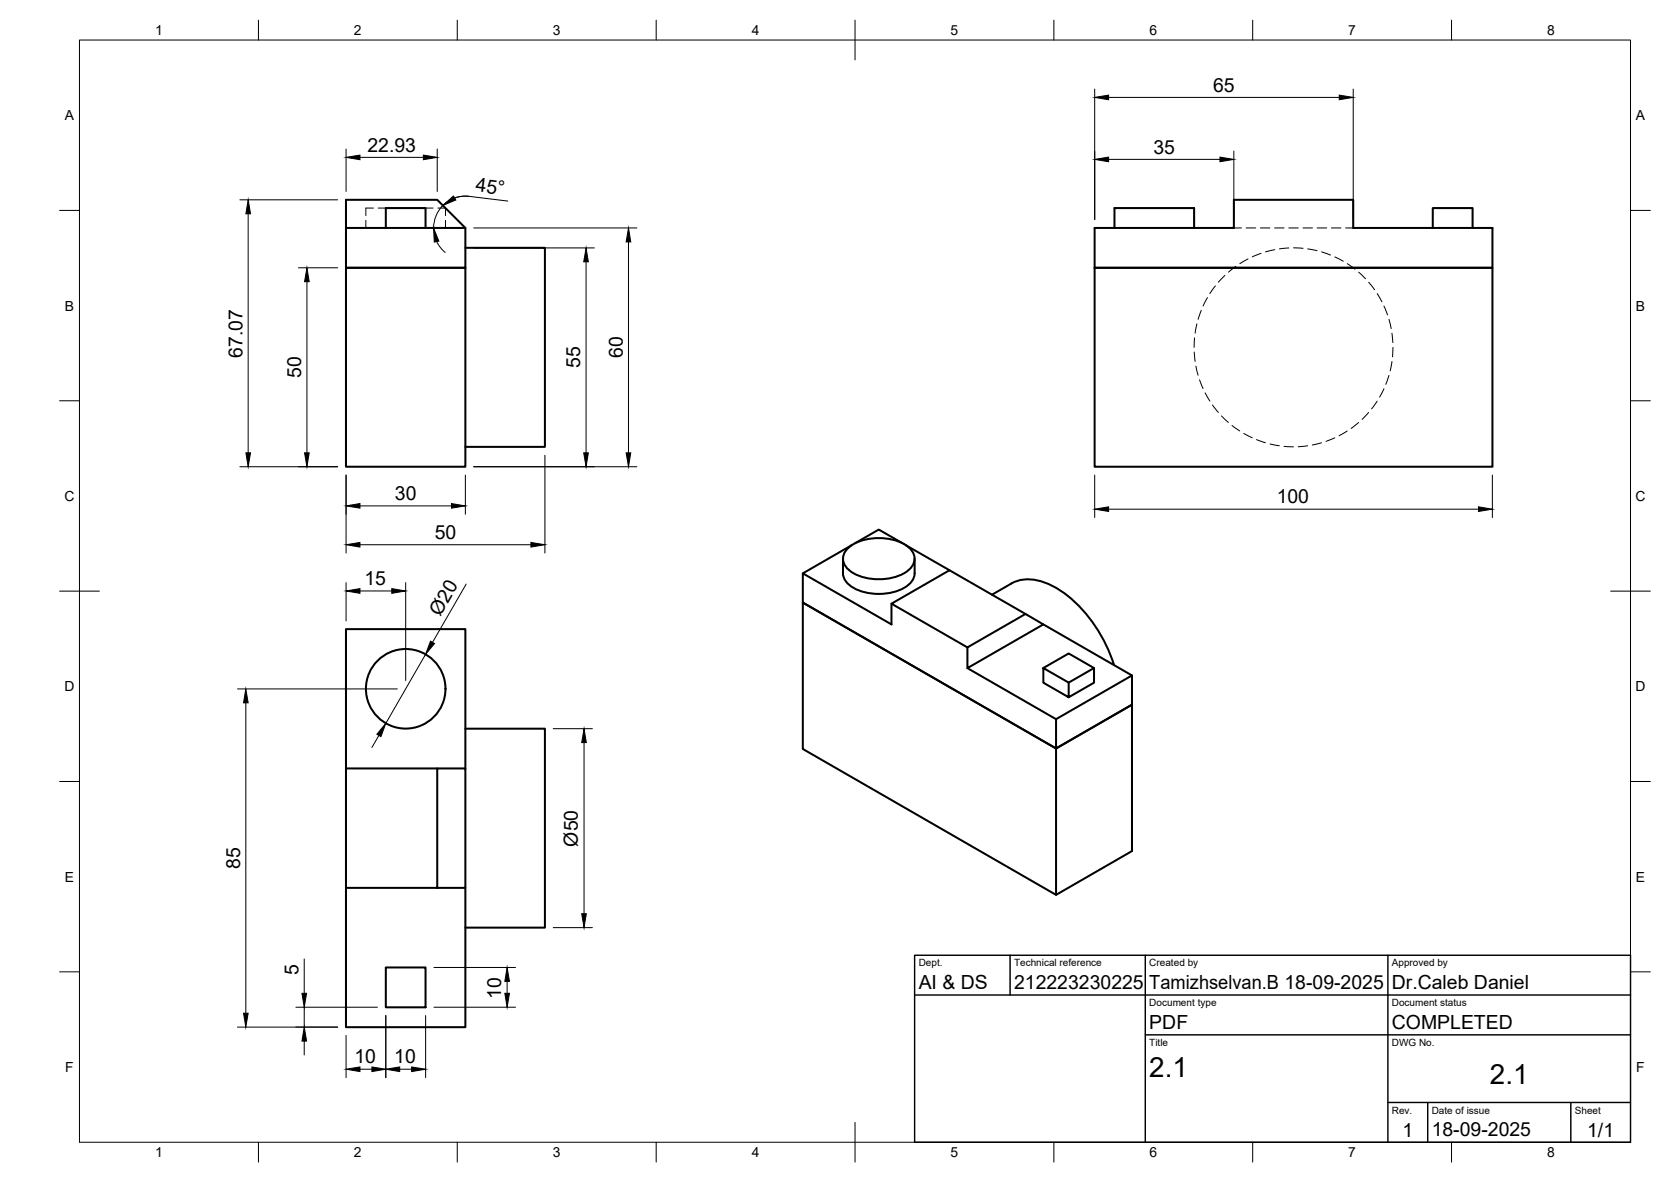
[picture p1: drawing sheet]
<svg xmlns="http://www.w3.org/2000/svg" width="420mm" height="297mm" viewBox="0 0 420 297" stroke-linecap="round" stroke-linejoin="round" font-family="sans-serif">
<!-- layer: Visible -->
<g fill="none" stroke="#000" stroke-width=".51">
<path d="M87 50.2h22.9l7.1 7.1h-30zM87 57.3v10h30v-10M97 57.3v-5h10v5M275.2 57.3h35v-7.1h30.1v7.1h35v10h-100.1zM280.2 57.3v-5h20v5M360.3 57.3v-5h10v5M87 67.3h30v50h-30zM117 62.3h20v50h-20M275.2 67.3h100.1v50h-100.1zM213 137.9a12.6 12.6 0 0 1 11.4-2.3 7.6 7.6 0 0 1 5.4 3.7 3.9 3.9 0 0 1-2.5 4.8 13.8 13.8 0 0 1-13.6-.6 3.5 3.5 0 0 1-.7-5.6zM214.2 137l-12.3 7.1 22.3 12.8v-5.2M215 136.5l6-3.4 5.9 3.4"/>
<path d="M227.7 137l11 6.3M201.9 151.4l63.6 36.7 19.1-11v36.8l-19.1 11-63.6-36.7zM201.9 144.1v7.3l63.6 36.7v36.8M212 140.4v3.7a4.7 4.7 0 0 0 3.1 3.9 13.6 13.6 0 0 0 13.4-1.1 3.8 3.8 0 0 0 1.5-2.8v-3.7M254.3 146.6l-4.9 2.8M254.3 146.6a10.9 10.9 0 0 1 10.6 .8 34.7 34.7 0 0 1 15.2 19.7M257.9 154.3l-19.2-11-14.5 8.4 19 11M262.3 156.9l22.3 12.8-19.1 11-22.3-12.8M243.2 162.7l14.7-8.4 4.4 2.6-19.1 11zM262.3 167.9l6.4 3.6v3.7l-6.4-3.6v-3.7l6.4-3.7 6.4 3.7v3.7l-6.4 3.6M275.1 167.9l-6.4 3.6M284.6 169.7v7.4l-19.1 11v-7.4"/>
<path d="M87 193.1v-35h30v35M109.9 193.1h-22.9v65h30v-35M117 183.1h20v50h-20M87 223.1h30v-30h-7.1v30M97 243.1h10v10h-10z"/>
<circle cx="102" cy="173.1" r="10"/>
</g>
<!-- layer: Hidden -->
<g fill="none" stroke="#000" stroke-width=".25">
<path d="M92 55.4v1.9M93.9 52.3h-1.9v1.9M95.1 52.3h1.9M107 52.3h1.9M110.1 52.3h1.9v1.9M112 55.4v1.9M310.2 57.3h1.9M313.3 57.3h2.4M316.9 57.3h2.4M320.5 57.3h2.4M324.1 57.3h2.3M327.6 57.3h2.4"/>
<path d="M331.2 57.3h2.4M334.8 57.3h2.4M338.3 57.3h2M302 78l-.7 2.2M303.6 74.8l-1.1 2.1M305.6 71.8l-1.4 2M308 69.2l-1.7 1.7M310.7 66.9l-1.8 1.5M313.8 65.1l-2.1 1.2M317.1 63.7l-2.2 .8M320.5 62.7l-2.3 .6M324.1 62.3l-2.4 .3"/>
<path d="M325.2 62.3l2.4 .1M328.8 62.6l2.4 .4M332.3 63.3l2.2 .8M335.6 64.6l2.2 1M338.8 66.3l1.9 1.4M341.6 68.4l1.7 1.6M344.1 70.9l1.5 1.9M346.3 73.8l1.2 2M348 76.9l.9 2.2M300.3 88.5l.2 2.3M300.4 84.9l-.2 2.4M300.7 92l.5 2.3"/>
<path d="M300.9 81.4l-.4 2.3M301.6 95.4l.9 2.2M303 98.7l1.2 2.1M348 97.7l-1.1 2.1M349.2 94.3l-.8 2.3M349.2 80.2l.6 2.4M350 83.7l.2 2.4M350 90.9l-.5 2.3M350.2 87.3l-.1 2.4M304.9 101.8l1.4 1.8M307.1 104.5l1.8 1.7M309.8 106.9l1.9 1.4"/>
<path d="M312.7 108.9l2.2 1.1M315.9 110.5l2.3 .8M319.3 111.6l2.4 .4M322.9 112.2l2.3 .1M328.8 112l-2.4 .3M332.3 111.3l-2.3 .5M335.6 110l-2.2 .9M338.8 108.3l-2.1 1.2M341.6 106.2l-1.9 1.5M344.1 103.7l-1.6 1.7M346.3 100.8l-1.4 2"/>
</g>
<!-- layer: BORDER -->
<g fill="none" stroke="#000" stroke-width=".25">
<path d="M20 10.1h390v276.9h-390zM65 5.1v5M115 5.1v5M165 5.1v5M215 5.1v10M265 5.1v5M315 5.1v5M365 5.1v5M15 52.9h5M410 52.9h5M15 100.7h5M410 100.7h5"/>
<path d="M15 148.6h10M405 148.6h10M15 196.4h5M410 196.4h5M15 244.2h5M410 244.2h5M65 287v5M115 287v5M165 287v5M215 282.1v9.9M265 287v5M315 287v5"/>
<path d="M365 287v5"/>
</g>
<!-- layer: TITLEBLOCK -->
<path d="M230 240.1h180v46.9h-180zM230 250h180M254 240.1v9.9M288 240.1v46.9M349 240.1v46.9M288 260.1h122M349 277.1h61M359 277.1v9.9M395 277.1v9.9" fill="none" stroke="#000" stroke-width=".36"/>
<!-- layer: FD_Dimensions -->
<g fill="none" stroke="#000" stroke-width=".25">
<path d="M87 37.5v10.6M90.5 39.5h15.9M109.9 37.5v10.6M275.3 22.4v32.8M278.7 24.5h58M310.2 38v17.2M340.3 22.4v32.8M60.3 50.2h24.6M62.4 53.7v60.1M117.8 49.3h-1.8l-1.7 .5M119.1 57.3h41M127.7 50.5l-9.7-1.2a8 8 0 0 0-9 8"/>
<path d="M278.7 40.1h28M75.1 67.3h9.8M77.2 70.8v43M109.8 60.7l.9 1.5 1.2 1.2M119.1 62.3h30.4M147.4 65.8v48M158 60.8v53M60.3 117.3h24.6M87 119.4v19.6M117 119.4v9.8M119.1 117.3h41M137 114.4v24.6"/>
<path d="M275.3 119.4v10.7M375.2 119.4v10.7M90.5 136.9h43M90.5 127.1h23M278.7 128h93.1M87 146.4v9.6M90.5 148.5h8M102 146.4v24.6M117.2 146.8l-8.4 14.6M59.7 173.1h40.2M61.8 176.6v78M107 164.5l-10 17.3"/>
<path d="M95.3 184.8l-1.8 3M139.1 183.1h9.8M146.9 186.6v43M139.1 233.1h9.8M59.7 258.1h25.2M74.4 253.1h20.5M76.5 241v8.6M76.5 253.1v5M97 255.2v15.6M107 255.2v15.6M109.1 253.1h20.5M109.1 243.1h20.5"/>
<path d="M127.5 246.6v3M76.5 261.6v3.5M87 260.2v10.6M90.5 268.7h3M100.5 268.7h3"/>
</g>
<g fill="#000" stroke="#000" stroke-width=".25">
<path d="M87 39.5l3.5-.5v1.1zM106.4 39l3.5 .5-3.5 .6zM275.3 24.5l3.4-.6v1.2zM275.3 40.1l3.4-.6v1.1zM306.7 39.5l3.5 .6-3.5 .5zM336.7 23.9l3.6 .6-3.6 .6zM62.4 50.2l.6 3.5h-1.2zM111.4 51.6l2.6-2.3 .6 1zM77.2 67.3l.5 3.5h-1.1zM109 57.3l1.3 3.3-1.1 .2zM147.4 62.3l.5 3.5h-1.1zM158 57.3l.6 3.5h-1.2z"/>
<path d="M61.8 113.8h1.2l-.6 3.5zM76.6 113.8h1.1l-.5 3.5zM146.8 113.8h1.1l-.5 3.5zM157.4 113.8h1.2l-.6 3.5zM87 136.9l3.5-.6v1.2zM87 127.1l3.5-.6v1.2zM113.5 126.5l3.5 .6-3.5 .6zM133.5 136.3l3.5 .6-3.5 .6zM275.3 128l3.4-.6v1.1zM371.8 127.4l3.4 .6-3.4 .5zM87 148.5l3.5-.6v1.2zM98.5 147.9l3.5 .6-3.5 .6z"/>
<path d="M61.8 173.1l.6 3.5h-1.2zM108.2 161.1l1.1 .6-2.3 2.8zM97 181.8l-1.2 3.3-1-.6zM146.9 183.1l.5 3.5h-1.1zM146.3 229.6h1.1l-.5 3.5zM61.2 254.6h1.2l-.6 3.5zM75.9 249.6h1.2l-.6 3.5zM126.9 249.6h1.2l-.6 3.5zM127.5 243.1l.6 3.5h-1.2zM76.5 258.1l.6 3.5h-1.2zM87 268.7l3.5-.6v1.2zM93.5 268.1l3.5 .6-3.5 .6z"/>
<path d="M97 268.7l3.5-.6v1.2zM103.5 268.1l3.5 .6-3.5 .6z"/>
</g>
<g font-size="7">
<text x="289" y="270.6">2.1</text>
<text x="374.6" y="272.3">2.1</text>
</g>
<g font-size="4.9">
<text x="305" y="23">65</text>
<text x="92.4" y="38.1">22.93</text>
<text x="290" y="38.6">35</text>
<text x="119.5" y="48.1" transform="rotate(7 119.5 48.1)">45°</text>
<text x="60.9" y="89.9" transform="rotate(-90 60.9 89.9)">67.07</text>
<text x="156.6" y="90" transform="rotate(-90 156.6 90)">60</text>
<text x="75.7" y="95" transform="rotate(-90 75.7 95)">50</text>
<text x="145.9" y="92.5" transform="rotate(-90 145.9 92.5)">55</text>
<text x="99.3" y="125.7">30</text>
<text x="321" y="126.5">100</text>
<text x="109.3" y="135.4">50</text>
<text x="91.6" y="147.1">15</text>
<text x="110.7" y="155" transform="rotate(-60 110.7 155)">Ø20</text>
<text x="145.3" y="212.7" transform="rotate(-90 145.3 212.7)">Ø50</text>
<text x="60.3" y="218.3" transform="rotate(-90 60.3 218.3)">85</text>
<text x="75" y="244.9" transform="rotate(-90 75 244.9)">5</text>
<text x="126" y="251" transform="rotate(-90 126 251)">10</text>
<text x="231" y="248.5">AI &amp; DS</text>
<text x="255" y="248.5">212223230225</text>
<text x="289" y="248.5">Tamizhselvan.B 18-09-2025</text>
<text x="350" y="248.5">Dr.Caleb Daniel</text>
<text x="289" y="258.6">PDF</text>
<text x="350" y="258.6">COMPLETED</text>
<text x="89.1" y="267.2">10</text>
<text x="99.1" y="267.2">10</text>
<text x="352.6" y="285.7">1</text>
<text x="360" y="285.5">18-09-2025</text>
<text x="399.1" y="285.7">1/1</text>
</g>
<g font-size="3.5">
<text x="39" y="8.8">1</text>
<text x="89" y="8.8">2</text>
<text x="139" y="8.8">3</text>
<text x="189" y="8.8">4</text>
<text x="239" y="8.8">5</text>
<text x="289" y="8.8">6</text>
<text x="339" y="8.8">7</text>
<text x="389" y="8.8">8</text>
<text x="16.3" y="30.2">A</text>
<text x="411.3" y="30.2">A</text>
<text x="16.3" y="78">B</text>
<text x="411.3" y="78">B</text>
<text x="16.2" y="125.9">C</text>
<text x="411.2" y="125.9">C</text>
<text x="16.2" y="173.7">D</text>
<text x="411.2" y="173.7">D</text>
<text x="16.3" y="221.6">E</text>
<text x="411.3" y="221.6">E</text>
<text x="16.4" y="269.4">F</text>
<text x="411.4" y="269.4">F</text>
<text x="39" y="290.8">1</text>
<text x="89" y="290.8">2</text>
<text x="139" y="290.8">3</text>
<text x="189" y="290.8">4</text>
<text x="239" y="290.8">5</text>
<text x="289" y="290.8">6</text>
<text x="339" y="290.8">7</text>
<text x="389" y="290.8">8</text>
</g>
<g font-size="2.5">
<text x="231" y="242.9">Dept.</text>
<text x="255" y="242.9">Technical reference</text>
<text x="289" y="242.9">Created by</text>
<text x="350" y="242.9">Approved by</text>
<text x="289" y="252.8">Document type</text>
<text x="350" y="252.8">Document status</text>
<text x="289" y="262.9">Title</text>
<text x="350" y="262.9">DWG No.</text>
<text x="350" y="279.9">Rev.</text>
<text x="360" y="279.9">Date of issue</text>
<text x="396" y="279.9">Sheet</text>
</g>
</svg>
